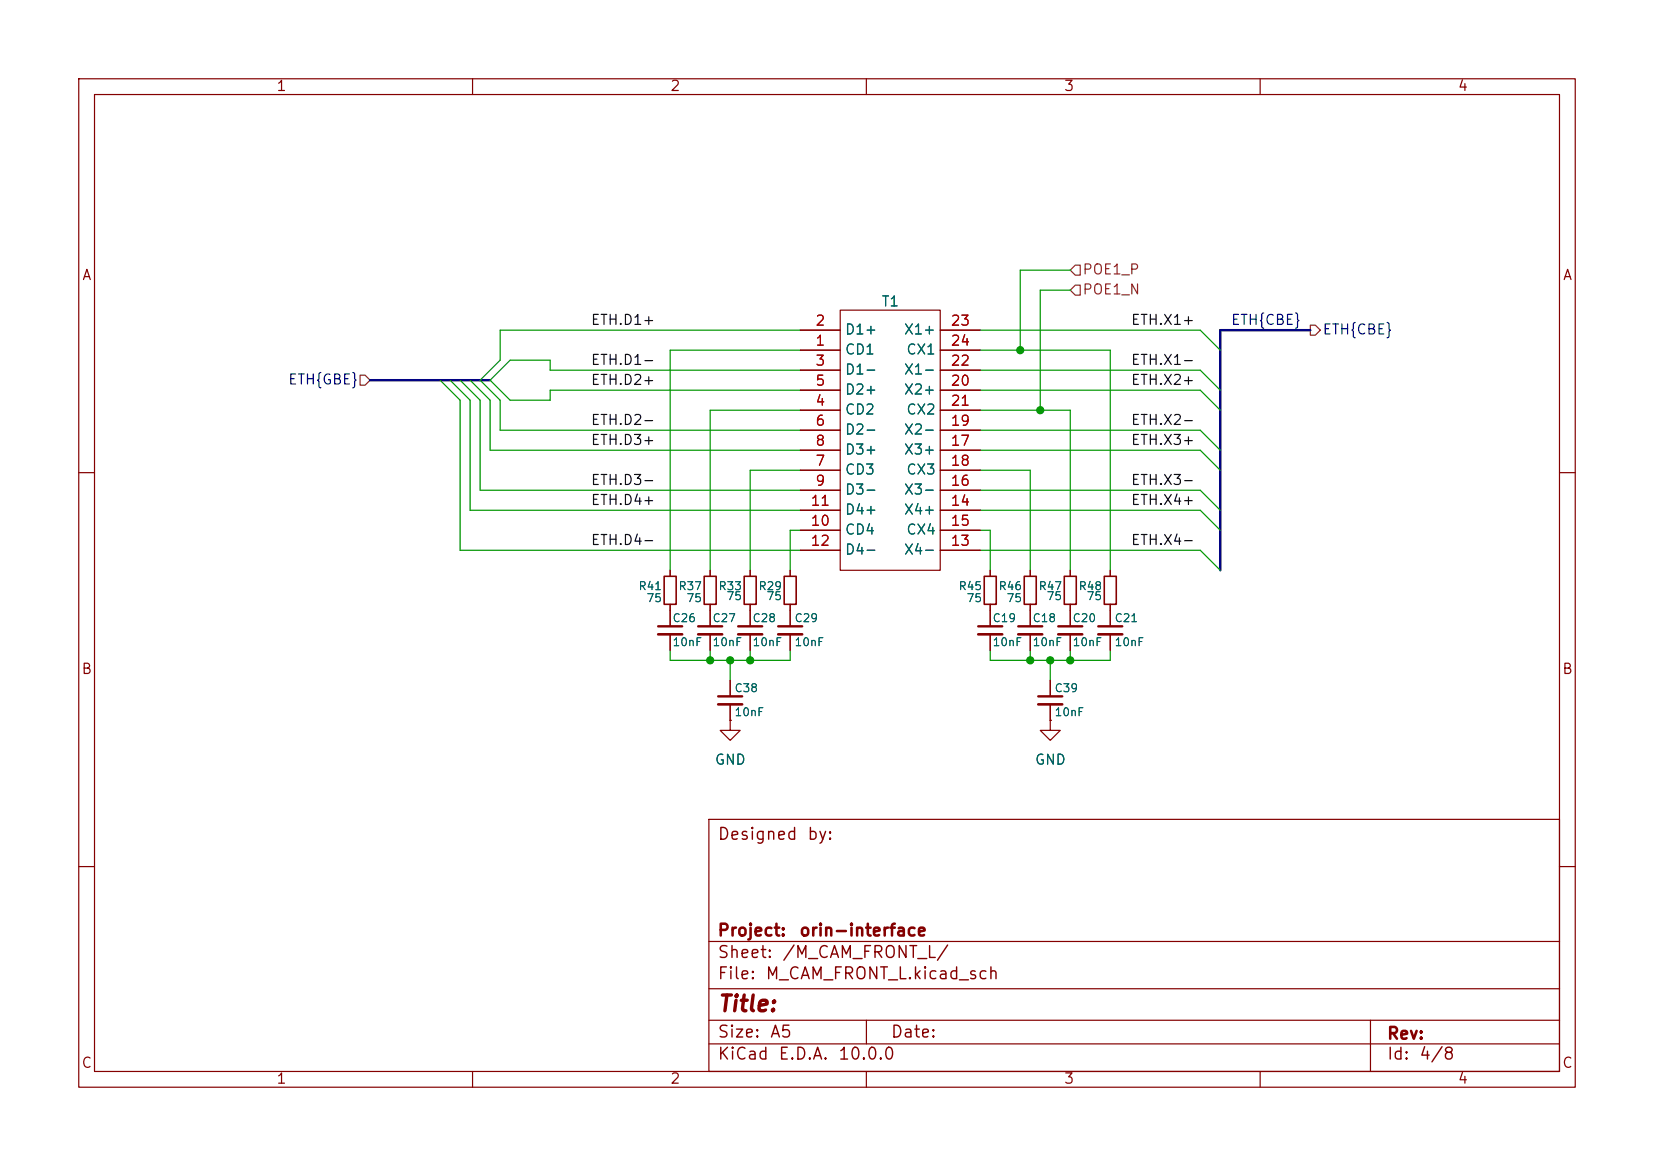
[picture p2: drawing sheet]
<svg xmlns="http://www.w3.org/2000/svg" width="210mm" height="148mm" viewBox="0 0 210 148" stroke-linecap="round" stroke-linejoin="round" font-family="sans-serif">
<g fill="none" stroke="#840000" stroke-width=".15">
<path d="M10 10h190v128h-190zM12 12h186v124h-186zM60 10v2M110 10v2M160 10v2M106.7 39.4h12.7v33h-12.7zM101.6 44.5h5.1M101.6 41.9h5.1M101.6 47h5.1M101.6 52.1h5.1M101.6 49.5h5.1M101.6 54.6h5.1"/>
<path d="M101.6 59.7h5.1M101.6 57.2h5.1M119.4 44.5h5.1M119.4 41.9h5.1M119.4 47h5.1M119.4 52.1h5.1M119.4 49.5h5.1M119.4 54.6h5.1M119.4 59.7h5.1M119.4 57.2h5.1M10 60h2M85.1 72.4v.8"/>
<path d="M85.1 76.7v2.8M90.2 72.4v.8M90.2 76.7v2.8M95.2 72.4v.8M95.2 76.7v2.8M100.3 72.4v.8M100.3 76.7v2.8M101.6 62.2h5.1M101.6 67.3h5.1M101.6 64.8h5.1M101.6 69.9h5.1M119.4 62.2h5.1"/>
<path d="M119.4 67.3h5.1M119.4 64.8h5.1M119.4 69.9h5.1M125.7 72.4v.8M125.7 76.7v2.8M130.8 72.4v.8M130.8 76.7v2.8M135.9 72.4v.8M135.9 76.7v2.8M141 72.4v.8M141 76.7v2.8M198 60h2"/>
<path d="M85.1 80.5v2.1M90.2 80.5v2.1M92.7 91.4v1.3h1.3l-1.3 1.3-1.3-1.3h1.3M92.7 91.4h.1M92.7 86.4v2M92.7 89.4v2M95.2 80.5v2.1M100.3 80.5v2.1M125.7 80.5v2.1M130.8 80.5v2.1M133.3 91.4v1.3h1.3l-1.3 1.3-1.2-1.3h1.2M133.3 91.4h.1"/>
<path d="M133.3 86.4v2M133.3 89.4v2M135.9 80.5v2.1M141 80.5v2.1M10 110h2M90 104h108v32h-108zM90 119.5h108M198 110h2M60 136v2M90 132.5h108M90 129.5h108M90 125.5h108"/>
<path d="M110 136v2M110 129.5v3M160 136v2M174 129.5v6.5"/>
</g>
<path d="M84.3 73.2h1.6v3.5h-1.6zM89.4 73.2h1.5v3.5h-1.5zM94.5 73.2h1.5v3.5h-1.5zM99.6 73.2h1.5v3.5h-1.5zM125 73.2h1.5v3.5h-1.5zM130 73.2h1.6v3.5h-1.6zM135.1 73.2h1.6v3.5h-1.6zM140.2 73.2h1.5v3.5h-1.5z" fill="none" stroke="#840000" stroke-width=".2"/>
<path d="M83.6 79.5h3M88.6 79.5h3.1M93.7 79.5h3.1M98.8 79.5h3.1M124.2 79.5h3.1M129.3 79.5h3M134.4 79.5h3M139.4 79.5h3.1M91.2 88.4h3M131.8 88.4h3.1" fill="none" stroke="#840000" stroke-width=".3"/>
<path d="M83.6 80.5h3M88.6 80.5h3.1M91.2 89.4h3M93.7 80.5h3.1M98.8 80.5h3.1M124.2 80.5h3.1M129.3 80.5h3M131.8 89.4h3.1M134.4 80.5h3M139.4 80.5h3.1" fill="none" stroke="#840000" stroke-width=".33"/>
<path d="M136.5 36.2h.7v1.3h-.7l-.6-.7zM136.5 33.7h.7v1.2h-.7l-.6-.6zM45.7 47.6h.7l.6 .7-.6 .6h-.7zM166.4 41.3h.6l.6 .6-.6 .6h-.6z" fill="none" stroke="#725600" stroke-width=".15"/>
<path d="M47 48.3h15.2M166.4 41.9h-11.5v30.5" fill="none" stroke="#000084" stroke-width=".3"/>
<g fill="none" stroke="#009600" stroke-width=".15">
<path d="M135.9 34.3h-6.4v10.2M135.9 36.8h-3.8v15.3M55.9 48.3l2.5 2.5v19.1h43.2M57.1 48.3l2.6 2.5v14h41.9M58.4 48.3l2.6 2.5v11.4h40.6M59.7 48.3l2.5 2.5v6.4h39.4M101.6 59.7h-6.4v12.7M101.6 41.9h-38.1v3.8l-2.5 2.6 2.5 2.5v3.8h38.1M101.6 47h-31.8v-1.3h-5l-2.6 2.6 2.6 2.5h5v-1.3h31.8M101.6 52.1h-11.4v20.3M101.6 44.5h-16.5v27.9M124.5 52.1h11.4v20.3"/>
<path d="M124.5 59.7h6.3v12.7M124.5 44.5h16.5v27.9M124.5 49.5h27.9l2.5 2.6M124.5 47h27.9l2.5 2.5M124.5 54.6h27.9l2.5 2.6M124.5 41.9h27.9l2.5 2.6M124.5 57.2h27.9l2.5 2.5M101.6 67.3h-1.3v5.1M124.5 64.8h27.9l2.5 2.5M124.5 67.3h1.2v5.1M124.5 62.2h27.9l2.5 2.6M124.5 69.9h27.9l2.5 2.5"/>
<path d="M85.1 82.6v1.2h15.2v-1.2M90.2 82.6v1.2M92.7 83.8v2.6M95.2 82.6v1.2M125.7 82.6v1.2h15.3v-1.2M130.8 82.6v1.2M133.3 83.8v2.6M135.9 82.6v1.2"/>
</g>
<g fill="#009600" stroke="#009600" stroke-width=".13">
<circle cx="133.3" cy="83.8" r=".46"/>
<circle cx="130.8" cy="83.8" r=".46"/>
<circle cx="135.9" cy="83.8" r=".46"/>
<circle cx="92.7" cy="83.8" r=".46"/>
<circle cx="90.2" cy="83.8" r=".46"/>
<circle cx="95.2" cy="83.8" r=".46"/>
<circle cx="132.1" cy="52.1" r=".46"/>
<circle cx="129.5" cy="44.5" r=".46"/>
</g>
<text font-size="2" fill="#840000" x="91" y="128.9">Title:</text>
<g font-size="1.5" fill="#840000">
<text x="91" y="107">Designed</text>
<text x="102.4" y="107">by:</text>
<text x="91" y="119.2">Project:</text>
<text x="101.4" y="119.2">orin-interface</text>
<text x="91" y="124.7">File:</text>
<text x="91" y="122">Sheet:</text>
<text x="97.1" y="124.7">M_CAM_FRONT_L.kicad_sch</text>
<text x="99.2" y="122">/M_CAM_FRONT_L/</text>
<text x="91" y="134.9">KiCad</text>
<text x="91" y="132.1">Size:</text>
<text x="97.7" y="132.1">A5</text>
<text x="98.7" y="134.9">E.D.A.</text>
<text x="106.3" y="134.9">10.0.0</text>
<text x="113" y="132.1">Date:</text>
<text x="176" y="132.3">Rev:</text>
<text x="176" y="134.9">Id:</text>
<text x="180.1" y="134.9">4/8</text>
</g>
<g font-size="1.3" fill="#840000">
<text x="35" y="11.9">1</text>
<text x="85" y="11.9">2</text>
<text x="135" y="11.9">3</text>
<text x="185" y="11.9">4</text>
<text x="10.3" y="35.9">A</text>
<text x="198.4" y="35.9">A</text>
<text x="10.3" y="85.9">B</text>
<text x="198.3" y="85.9">B</text>
<text x="10.3" y="135.9">C</text>
<text x="35" y="137.9">1</text>
<text x="85" y="137.9">2</text>
<text x="135" y="137.9">3</text>
<text x="185" y="137.9">4</text>
<text x="198.3" y="135.9">C</text>
</g>
<g font-size="1.3" fill="#725600">
<text x="137.4" y="35.2">POE1_P</text>
<text x="137.4" y="37.7">POE1_N</text>
</g>
<g font-size="1.3" fill="#0f0f0f">
<text x="74.9" y="41.6">ETH.D1+</text>
<text x="143.5" y="41.6">ETH.X1+</text>
<text x="74.9" y="46.6">ETH.D1-</text>
<text x="143.5" y="46.6">ETH.X1-</text>
<text x="74.9" y="49.2">ETH.D2+</text>
<text x="143.5" y="49.2">ETH.X2+</text>
<text x="74.9" y="54.3">ETH.D2-</text>
<text x="74.9" y="56.8">ETH.D3+</text>
<text x="143.5" y="56.8">ETH.X3+</text>
<text x="143.5" y="54.3">ETH.X2-</text>
<text x="74.9" y="64.4">ETH.D4+</text>
<text x="74.9" y="61.9">ETH.D3-</text>
<text x="143.5" y="64.4">ETH.X4+</text>
<text x="143.5" y="61.9">ETH.X3-</text>
<text x="74.9" y="69.5">ETH.D4-</text>
<text x="143.5" y="69.5">ETH.X4-</text>
</g>
<g font-size="1.3" fill="#a90000">
<text x="103.4" y="41.7">2</text>
<text x="120.6" y="41.7">23</text>
<text x="103.4" y="44.2">1</text>
<text x="103.4" y="46.7">3</text>
<text x="120.6" y="46.7">22</text>
<text x="120.6" y="44.2">24</text>
<text x="103.4" y="51.8">4</text>
<text x="103.4" y="49.3">5</text>
<text x="120.6" y="49.3">20</text>
<text x="120.6" y="51.8">21</text>
<text x="103.4" y="54.4">6</text>
<text x="103.4" y="59.4">7</text>
<text x="103.4" y="56.9">8</text>
<text x="120.6" y="56.9">17</text>
<text x="120.6" y="59.4">18</text>
<text x="120.6" y="54.4">19</text>
<text x="102.8" y="64.5">11</text>
<text x="103.4" y="62">9</text>
<text x="120.6" y="64.5">14</text>
<text x="120.6" y="62">16</text>
<text x="102.8" y="67.1">10</text>
<text x="102.8" y="69.6">12</text>
<text x="120.6" y="69.6">13</text>
<text x="120.6" y="67.1">15</text>
</g>
<g font-size="1.3" fill="#006464">
<text x="111.8" y="39.2">T1</text>
<text x="107.2" y="45.3">CD1</text>
<text x="107.2" y="42.8">D1+</text>
<text x="107.2" y="47.9">D1-</text>
<text x="114.7" y="47.9">X1-</text>
<text x="114.7" y="42.8">X1+</text>
<text x="115" y="45.3">CX1</text>
<text x="107.2" y="52.9">CD2</text>
<text x="107.2" y="50.4">D2+</text>
<text x="114.7" y="50.4">X2+</text>
<text x="115" y="52.9">CX2</text>
<text x="107.2" y="55.5">D2-</text>
<text x="107.2" y="58">D3+</text>
<text x="114.7" y="58">X3+</text>
<text x="114.7" y="55.5">X2-</text>
<text x="107.2" y="60.6">CD3</text>
<text x="107.2" y="63.1">D3-</text>
<text x="107.2" y="65.6">D4+</text>
<text x="114.7" y="65.6">X4+</text>
<text x="114.7" y="63.1">X3-</text>
<text x="115" y="60.6">CX3</text>
<text x="107.2" y="68.2">CD4</text>
<text x="107.2" y="70.7">D4-</text>
<text x="114.7" y="70.7">X4-</text>
<text x="115" y="68.2">CX4</text>
<text x="90.7" y="97.4">GND</text>
<text x="131.3" y="97.4">GND</text>
</g>
<g font-size="1.3" fill="#000084">
<text x="156.2" y="41.6">ETH{CBE}</text>
<text x="167.8" y="42.8">ETH{CBE}</text>
<text x="36.5" y="49.1">ETH{GBE}</text>
</g>
<g font-size="1" fill="#006464">
<text x="81" y="75.2">R41</text>
<text x="82" y="76.7">75</text>
<text x="86.1" y="75.2">R37</text>
<text x="87.1" y="76.7">75</text>
<text x="91.1" y="75.2">R33</text>
<text x="92.2" y="76.4">75</text>
<text x="96.2" y="75.2">R29</text>
<text x="97.2" y="76.4">75</text>
<text x="121.6" y="75.2">R45</text>
<text x="122.6" y="76.7">75</text>
<text x="126.7" y="75.2">R46</text>
<text x="127.7" y="76.7">75</text>
<text x="131.8" y="75.2">R47</text>
<text x="132.8" y="76.4">75</text>
<text x="136.9" y="75.2">R48</text>
<text x="137.9" y="76.4">75</text>
<text x="85.3" y="82.3">10nF</text>
<text x="85.3" y="79.2">C26</text>
<text x="90.4" y="82.3">10nF</text>
<text x="90.4" y="79.2">C27</text>
<text x="95.5" y="82.3">10nF</text>
<text x="95.5" y="79.2">C28</text>
<text x="100.8" y="82.3">10nF</text>
<text x="100.8" y="79.2">C29</text>
<text x="125.9" y="82.3">10nF</text>
<text x="125.9" y="79.2">C19</text>
<text x="131" y="82.3">10nF</text>
<text x="131" y="79.2">C18</text>
<text x="136.1" y="82.3">10nF</text>
<text x="136.1" y="79.2">C20</text>
<text x="141.4" y="82.3">10nF</text>
<text x="141.4" y="79.2">C21</text>
<text x="93.2" y="88.1">C38</text>
<text x="133.8" y="88.1">C39</text>
<text x="93.2" y="91.2">10nF</text>
<text x="133.8" y="91.2">10nF</text>
</g>
</svg>
